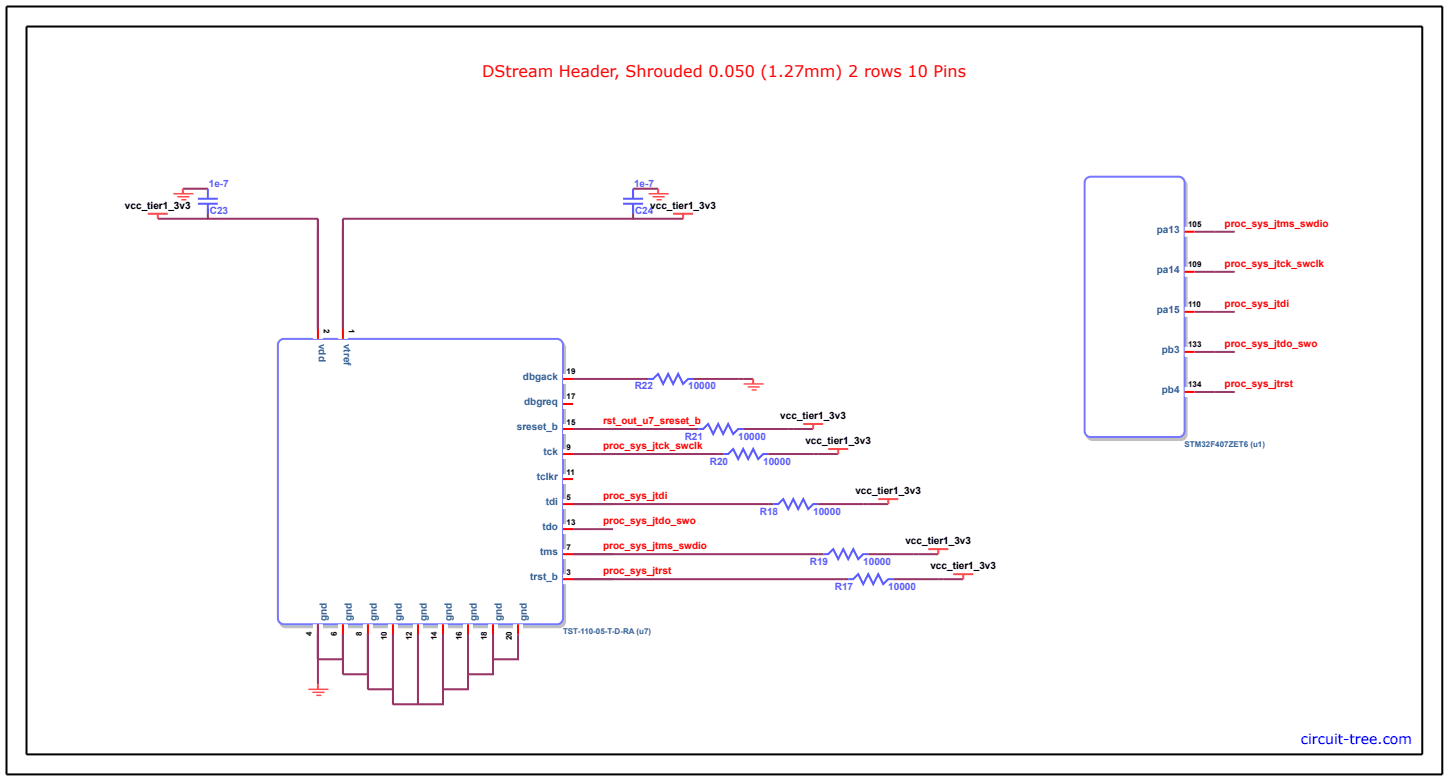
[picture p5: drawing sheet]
<svg xmlns="http://www.w3.org/2000/svg" width="409mm" height="221mm" viewBox="0 0 409 221" stroke-linecap="round" stroke-linejoin="round" font-family="sans-serif">
<path d="M79.4 96.9l1.2-.5h77.1a1.69 1.69 0 0 1 1.7 1.7v77a1.69 1.69 0 0 1-1.7 1.7h-77.1a1.69 1.69 0 0 1-1.6-1.7v-77z" fill="#c0c0c0" stroke="#c0c0c0" stroke-width=".56"/>
<path d="M78.9 96l1.2-.5h77a1.69 1.69 0 0 1 1.7 1.7v77.1a1.69 1.69 0 0 1-1.7 1.7h-77a1.69 1.69 0 0 1-1.7-1.7v-77.1z" fill="#fff" stroke="#77f" stroke-width=".56"/>
<g fill="none" stroke="#fff" stroke-width="2.8" stroke-linecap="butt">
<path d="M89.7 92.7v2.8M96.7 92.7v2.8M158.8 106.8h2.8M158.8 113.9h2.8M158.8 120.9h2.8M158.8 128h2.8M158.8 135h2.8M158.8 142.1h2.8M158.8 149.2h2.8M158.8 156.2h2.8M89.7 176v2.8M96.7 176v2.8"/>
<path d="M103.8 176v2.8M110.8 176v2.8M117.9 176v2.8M125 176v2.8M132 176v2.8M139.1 176v2.8M146.1 176v2.8M158.8 163.3h2.8"/>
</g>
<g fill="none" stroke="#f00" stroke-width=".56">
<path d="M89.7 92.7v2.8M96.7 92.7v2.8M158.8 106.8h2.8M158.8 113.9h2.8M158.8 120.9h2.8M158.8 128h2.8M158.8 135h2.8M158.8 142.1h2.8M158.8 149.2h2.8M158.8 156.2h2.8M89.7 176v2.8M96.7 176v2.8"/>
<path d="M103.8 176v2.8M110.8 176v2.8M117.9 176v2.8M125 176v2.8M132 176v2.8M139.1 176v2.8M146.1 176v2.8M158.8 163.3h2.8"/>
</g>
<g fill="none" stroke="#993466" stroke-width=".56">
<path d="M51.6 53.2h7M58.6 58.8v2.9h31.1v31M178.6 58.8v2.9h-81.9v31M178.6 53.2h7M44.5 61.7h14.1M178.6 61.7h14.1M161.6 106.8h21.2M195.5 106.8h16.9M161.6 128h42.4M161.6 120.9h35.3M209.6 120.9h19.8M216.7 128h19.7"/>
<path d="M161.6 142.1h56.5M161.6 156.2h70.6M161.6 149.2h5.7M230.8 142.1h19.7M244.9 156.2h19.8M89.7 176v16.9M146.1 178.8v7h-7v-7v11.3h-7.1v-11.3v15.5h-7v-15.5v19.7h-7.1v-19.7v19.7h-7.1v-19.7v15.5h-7v-15.5v11.3h-7.1v-11.3v7h-7M161.6 163.3h77.7M252 163.3h19.7"/>
</g>
<g fill="none" stroke="#5959ff" stroke-width=".56">
<path d="M55.8 56h5.7M55.8 57.4h5.7M58.6 53.2v2.8M58.6 57.4v2.9M175.8 56h5.6M175.8 57.4h5.6M178.6 53.2v2.8M178.6 57.4v2.9M182.8 106.8h1.4l1.4-1.4 1.4 2.8 1.5-2.8 1.4 2.8 1.4-2.8 1.4 2.8 1.4-1.4h1.4M196.9 120.9h1.4l1.4-1.4 1.5 2.8 1.4-2.8 1.4 2.8 1.4-2.8 1.4 2.8 1.4-1.4h1.4M204 128h1.4l1.4-1.4 1.4 2.8 1.4-2.8 1.4 2.8 1.4-2.8 1.5 2.8 1.4-1.4h1.4M218.1 142.1h1.4l1.4-1.4 1.4 2.8 1.4-2.8 1.4 2.8 1.5-2.8 1.4 2.8 1.4-1.4h1.4"/>
<path d="M232.2 156.2h1.4l1.4-1.4 1.4 2.8 1.4-2.8 1.5 2.8 1.4-2.8 1.4 2.8 1.4-1.4h1.4M239.3 163.3h1.4l1.4-1.4 1.4 2.8 1.4-2.8 1.4 2.8 1.4-2.8 1.4 2.8 1.4-1.4h1.5"/>
</g>
<g fill="none" stroke="#ff4c4c" stroke-width=".56">
<path d="M51.6 53.2v1.4M185.6 53.2v1.4M41.7 60.3h5.6M44.5 60.3v1.4M189.9 60.3h5.6M192.7 60.3v1.4M212.4 106.8v1.4M226.6 119.5h5.6M229.4 119.5v1.4M233.6 126.6h5.7M236.4 126.6v1.4M247.7 140.7h5.7"/>
<path d="M250.5 140.7v1.4M261.8 154.8h5.7M264.7 154.8v1.4M268.9 161.9h5.6M271.7 161.9v1.4M89.7 192.9v1.4"/>
</g>
<path d="M48.9 54.6h5.6M50 55.5h3.4M51.2 56.3h1.4M183 54.6h5.6M184.1 55.5h3.4M185.2 56.3h1.4M209.8 108.2h5.6M210.9 109.1h3.4M212 109.9h1.4M87 194.3h5.6M88.1 195.2h3.4M89.3 196h1.4" fill="none" stroke="#ff4c4c" stroke-width=".42"/>
<path d="M167.3 128h5.6M167.3 120.9h5.6M167.3 142.1h5.6M167.3 156.2h5.6M167.3 149.2h5.6M167.3 163.3h5.6" fill="none" stroke="#963c67" stroke-width=".56"/>
<path d="M307 51.2l1.2-.5h24.8a1.69 1.69 0 0 1 1.7 1.7v69.9a1.69 1.69 0 0 1-1.7 1.7h-24.8a1.69 1.69 0 0 1-1.7-1.7v-69.9z" fill="#c0c0c0" stroke="#c0c0c0" stroke-width=".56"/>
<path d="M306.4 50.3l1.2-.5h24.9a1.69 1.69 0 0 1 1.7 1.7v70a1.69 1.69 0 0 1-1.7 1.7h-24.9a1.69 1.69 0 0 1-1.7-1.7v-70z" fill="#fff" stroke="#77f" stroke-width=".56"/>
<path d="M334.2 65.3h2.8M334.2 76.6h2.8M334.2 87.9h2.8M334.2 99.2h2.8M334.2 110.5h2.8" fill="none" stroke="#fff" stroke-width="2.8" stroke-linecap="butt"/>
<path d="M334.2 65.3h2.8M334.2 76.6h2.8M334.2 87.9h2.8M334.2 99.2h2.8M334.2 110.5h2.8" fill="none" stroke="#f00" stroke-width=".56"/>
<path d="M337 65.3h5.6M337 76.6h5.6M337 87.9h5.6M337 99.2h5.6M337 110.5h5.6" fill="none" stroke="#993466" stroke-width=".56"/>
<path d="M342.6 65.3h5.7M342.6 76.6h5.7M342.6 87.9h5.7M342.6 99.2h5.7M342.6 110.5h5.7" fill="none" stroke="#963c67" stroke-width=".56"/>
<path d="M1.8 1.8h405v216.5h-405zM7.5 7.5h393.7v205.2h-393.7z" fill="none" stroke="#000" stroke-width=".56"/>
<g fill="#fff" stroke="#fff" stroke-width=".28">
<circle cx=".4" cy=".4" r=".28"/>
<circle cx="408.2" cy="219.7" r=".28"/>
</g>
<text font-size="4.5" fill="#f00" x="136" y="21.6">DStream Header, Shrouded 0.050 (1.27mm) 2 rows 10 Pins</text>
<text font-size="4" fill="#00f" x="366.9" y="209.8">circuit-tree.com</text>
<g font-size="2.8" fill="#5959ff">
<text x="58.9" y="52.6">1e-7</text>
<text x="178.9" y="52.6">1e-7</text>
<text x="59.2" y="60.3">C23</text>
<text x="179.1" y="60.3">C24</text>
<text x="179" y="109.8">R22</text>
<text x="194.1" y="109.8">10000</text>
<text x="193.2" y="123.9">R21</text>
<text x="208.2" y="123.9">10000</text>
<text x="200.2" y="131">R20</text>
<text x="215.3" y="131">10000</text>
<text x="214.3" y="145.1">R18</text>
<text x="229.4" y="145.1">10000</text>
<text x="228.4" y="159.2">R19</text>
<text x="243.5" y="159.2">10000</text>
<text x="235.5" y="166.2">R17</text>
<text x="250.5" y="166.2">10000</text>
</g>
<g font-size="2.8">
<text x="35.2" y="58.8">vcc_tier1_3v3</text>
<text x="183.4" y="58.8">vcc_tier1_3v3</text>
<text x="220.1" y="118.1">vcc_tier1_3v3</text>
<text x="227.2" y="125.2">vcc_tier1_3v3</text>
<text x="241.3" y="139.3">vcc_tier1_3v3</text>
<text x="255.4" y="153.4">vcc_tier1_3v3</text>
<text x="262.4" y="160.4">vcc_tier1_3v3</text>
</g>
<g font-size="2.8" fill="#306397">
<text x="326.3" y="65.5">pa13</text>
<text x="326.3" y="76.8">pa14</text>
<text x="326.3" y="88.1">pa15</text>
<text x="89.9" y="96.9" transform="rotate(90 89.9 96.9)">vdd</text>
<text x="96.9" y="96.9" transform="rotate(90 96.9 96.9)">vtref</text>
<text x="327.7" y="99.4">pb3</text>
<text x="147.5" y="107">dbgack</text>
<text x="327.7" y="110.7">pb4</text>
<text x="147.8" y="114.1">dbgreq</text>
<text x="145.8" y="121.1">sreset_b</text>
<text x="153.3" y="128.2">tck</text>
<text x="151.4" y="135.3">tclkr</text>
<text x="154" y="142.3">tdi</text>
<text x="153" y="149.4">tdo</text>
<text x="152.4" y="156.4">tms</text>
<text x="149.6" y="163.5">trst_b</text>
<text x="92.1" y="175.1" transform="rotate(-90 92.1 175.1)">gnd</text>
<text x="99.2" y="175.1" transform="rotate(-90 99.2 175.1)">gnd</text>
<text x="106.3" y="175.1" transform="rotate(-90 106.3 175.1)">gnd</text>
<text x="113.3" y="175.1" transform="rotate(-90 113.3 175.1)">gnd</text>
<text x="120.4" y="175.1" transform="rotate(-90 120.4 175.1)">gnd</text>
<text x="127.4" y="175.1" transform="rotate(-90 127.4 175.1)">gnd</text>
<text x="134.5" y="175.1" transform="rotate(-90 134.5 175.1)">gnd</text>
<text x="141.5" y="175.1" transform="rotate(-90 141.5 175.1)">gnd</text>
<text x="148.6" y="175.1" transform="rotate(-90 148.6 175.1)">gnd</text>
</g>
<g font-size="2.8" fill="#f00">
<text x="345.4" y="63.9">proc_sys_jtms_swdio</text>
<text x="345.4" y="75.2">proc_sys_jtck_swclk</text>
<text x="345.4" y="86.5">proc_sys_jtdi</text>
<text x="345.4" y="97.8">proc_sys_jtdo_swo</text>
<text x="345.4" y="109.1">proc_sys_jtrst</text>
<text x="170.1" y="119.5">rst_out_u7_sreset_b</text>
<text x="170.1" y="126.6">proc_sys_jtck_swclk</text>
<text x="170.1" y="140.7">proc_sys_jtdi</text>
<text x="170.1" y="147.7">proc_sys_jtdo_swo</text>
<text x="170.1" y="154.8">proc_sys_jtms_swdio</text>
<text x="170.1" y="161.9">proc_sys_jtrst</text>
</g>
<g font-size="2.3">
<text x="335.1" y="64.1">105</text>
<text x="335.1" y="75.4">109</text>
<text x="335.1" y="86.6">110</text>
<text x="91.3" y="92.7" transform="rotate(90 91.3 92.7)">2</text>
<text x="98.4" y="92.7" transform="rotate(90 98.4 92.7)">1</text>
<text x="335.1" y="97.9">133</text>
<text x="159.8" y="105.6">19</text>
<text x="159.8" y="112.6">17</text>
<text x="335.1" y="109.2">134</text>
<text x="159.8" y="119.7">15</text>
<text x="159.8" y="126.7">9</text>
<text x="159.8" y="133.8">11</text>
<text x="159.8" y="140.8">5</text>
<text x="159.8" y="147.9">13</text>
<text x="159.8" y="154.9">7</text>
<text x="159.8" y="162">3</text>
<text x="87.9" y="179.2" transform="rotate(-90 87.9 179.2)">4</text>
<text x="95" y="179.2" transform="rotate(-90 95 179.2)">6</text>
<text x="102" y="179.2" transform="rotate(-90 102 179.2)">8</text>
<text x="109.1" y="180.5" transform="rotate(-90 109.1 180.5)">10</text>
<text x="116.1" y="180.5" transform="rotate(-90 116.1 180.5)">12</text>
<text x="123.2" y="180.5" transform="rotate(-90 123.2 180.5)">14</text>
<text x="130.2" y="180.5" transform="rotate(-90 130.2 180.5)">16</text>
<text x="137.3" y="180.5" transform="rotate(-90 137.3 180.5)">18</text>
<text x="144.4" y="180.5" transform="rotate(-90 144.4 180.5)">20</text>
</g>
<g font-size="2.3" fill="#306397">
<text x="334.2" y="126">STM32F407ZET6 (u1)</text>
<text x="158.8" y="178.8">TST-110-05-T-D-RA (u7)</text>
</g>
</svg>
